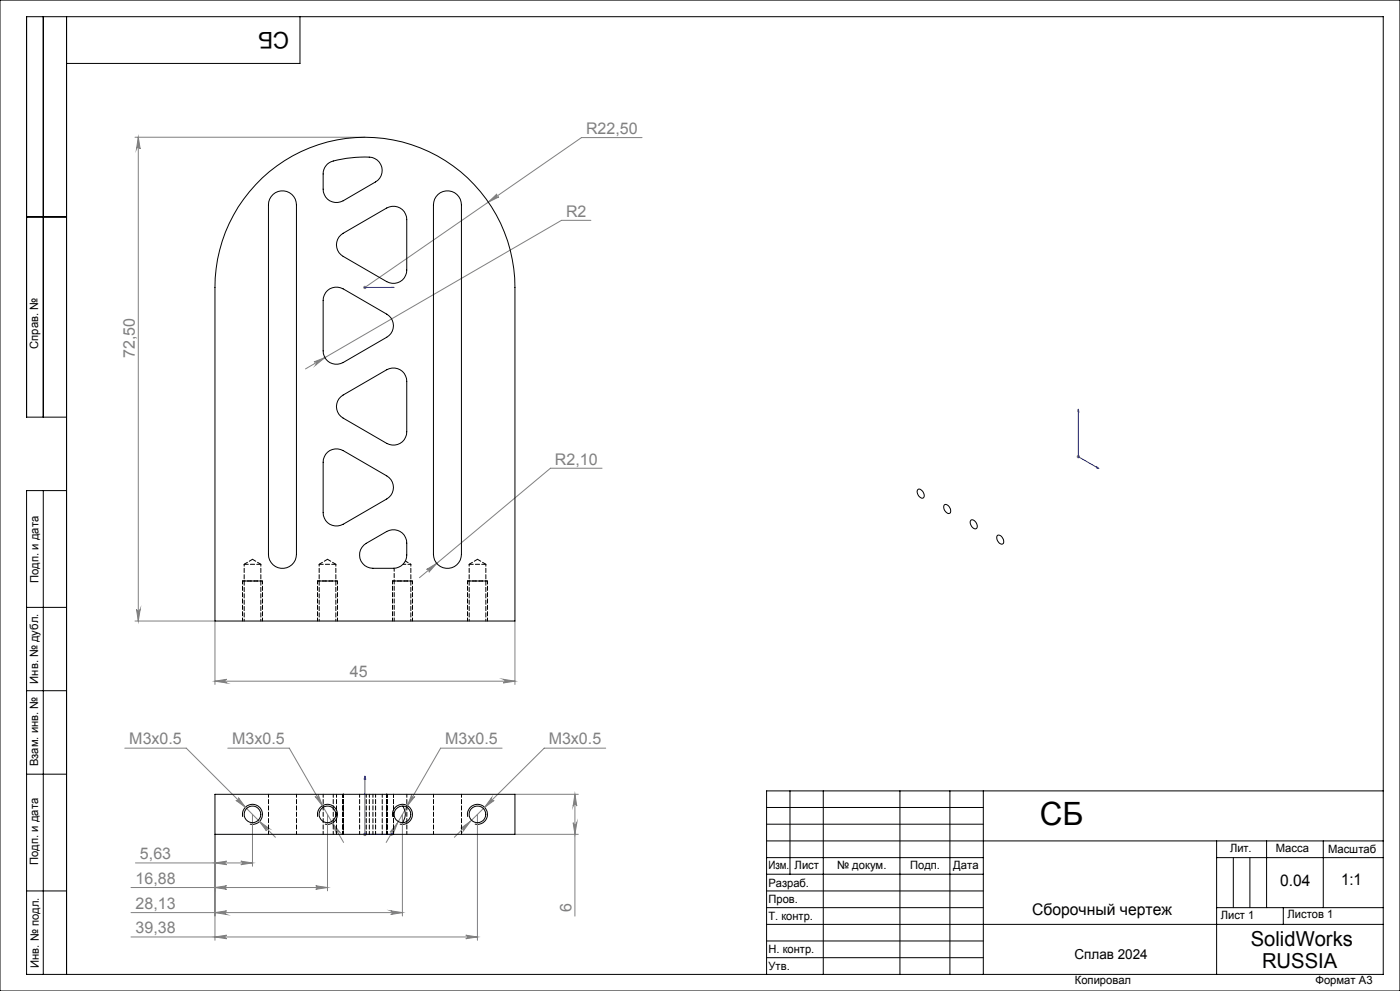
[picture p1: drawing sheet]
<svg xmlns="http://www.w3.org/2000/svg" width="420mm" height="297mm" viewBox="0 0 420 297" stroke-linecap="round" stroke-linejoin="round" font-family="sans-serif">
<g fill="none" stroke="#000" stroke-width=".3">
<path d="M0 0h420v297h-420zM13 5v120M20 5v287M90 5v14h-70M8 65h12M20 125h-12v-120h407v287h-407v-145h12M13 147v145M275.3 146.8a1.11 1.11 0 0 1 1.7 .8 .9 .9 0 0 1 .3 1.1 .9 .9 0 0 1-1 .5 2.06 2.06 0 0 1-1-2.4zM283.4 151.3a1.7 1.7 0 0 1 1.5 2.5 1.73 1.73 0 0 1-1.5-2.5zM291.3 155.9a1.72 1.72 0 0 1 1.6 2.5 1.7 1.7 0 0 1-1.6-2.5zM299.3 160.4a1.72 1.72 0 0 1 1.5 2.6 1.73 1.73 0 0 1-1.5-2.6zM8 182h12"/>
<path d="M8 207h12M8 232h12M237 237v25M247 237v55M270 237v55M285 237v55M295 237v55M415 237h-185v55M72.8 244.8a3 3 0 0 1 2.7-3.7 3 3 0 0 1 3.2 3.3 3 3 0 0 1-3.7 2.6M95.3 244.8a3 3 0 0 1 2.7-3.7 3 3 0 0 1 3.2 3.2 3 3 0 0 1-3.7 2.7M117.8 244.8a3 3 0 0 1 2.7-3.7 3 3 0 0 1 3.2 3.3 3 3 0 0 1-3.8 2.6M140.3 244.8a3 3 0 0 1 2.7-3.7 3 3 0 0 1 3.2 3.3 3 3 0 0 1-3.7 2.6"/>
<path d="M230 257h65M230 242h65M230 247h65M230 252h185M365 252v40M365 257h50M370 257v15M375 257v15M380 252v20M397 252v20M8 267h12M230 262h65"/>
<path d="M230 267h65M230 272h65M230 277h185M365 272h50M385 272v5M230 282h65M230 287h65"/>
</g>
<path d="M72.8 174.1h6M95.3 174.1h6M117.8 174.1h6M140.3 174.1h6" fill="none" stroke="#000" stroke-width=".3" stroke-dasharray="1.3 .6" stroke-dashoffset=".5" stroke-linecap="butt"/>
<path d="M73.3 174.1h5M95.8 174.1h5M118.3 174.1h5M140.8 174.1h5" fill="none" stroke="#000" stroke-width=".3" stroke-dasharray="1.3 .6" stroke-dashoffset=".1" stroke-linecap="butt"/>
<path d="M109.3 86.1h.4zM109.5 86.1h.1M109.5 86.1h8.7M118.2 86.1h-.9h.9M323.5 122.6v14.3l6.2 3.5M323.5 122.6l.1 .8-.2-.2zM329 139.9l.7 .5-.7-.1zM109.5 232.6v17.4h8.7M109.5 232.6l.2 .9h-.4zM117.3 249.8l.9 .2-.9 .3z" fill="none" stroke="#00f" stroke-width=".3"/>
<g fill="none" stroke="#808080" stroke-width=".3">
<path d="M40.5 41.1h69M41.5 41.1l.6 3.5a.55 .55 0 0 0-.6-.5 .55 .55 0 0 0-.5 .5zM41.5 41.1v145M192.6 41.2h-18.2l-64.9 44.9M146.5 60.6l2.6-2.5a.53 .53 0 0 0-.1 .8 .53 .53 0 0 0 .7 .1zM177.3 66h-8.8l-76.8 44.6M109 86.1h1M109.1 85.8l.7 .7M109.5 85.7v.9M109.8 85.8l-.7 .7M94.2 108.5l3.3-1.3-2.8 2.2a.53 .53 0 0 0 .2-.7 .53 .53 0 0 0-.7-.2zM323 136.9h1"/>
<path d="M323.1 136.5l.7 .7M323.5 136.4v1M323.8 136.5l-.7 .7M180.6 140.3h-15.5l-39.3 32.8M128 170.7l3-1.9-2.3 2.7a.53 .53 0 0 0 0-.8 .53 .53 0 0 0-.7 0zM40.5 186.1l24 .1v18.9M41 182.6a.55 .55 0 0 0 .5 .6 .55 .55 0 0 0 .6-.6l-.6 3.5zM154.5 186.2v18.9M64.5 204.1l3.5-.5a.55 .55 0 0 0-.5 .5 .55 .55 0 0 0 .5 .6zM64.5 204.1h90M151 203.6l3.5 .5-3.5 .6a.55 .55 0 0 0 .5-.6 .55 .55 0 0 0-.5-.5zM37.4 224.2h18.5l26.7 26.7"/>
<path d="M68.3 224.2h18.5l16.3 28.3M71.5 239.1l2.1 2.8-2.8-2a.54 .54 0 0 0 .7-.1 .54 .54 0 0 0 0-.7zM94.5 238.7a.55 .55 0 0 0 .7 .2 .55 .55 0 0 0 .3-.7l1.2 3.3zM123.5 238.2a.55 .55 0 0 0 .2 .7 .55 .55 0 0 0 .8-.2l-2.3 2.8zM147.5 239.1a.55 .55 0 0 0 0 .8 .55 .55 0 0 0 .7 0l-2.8 2.1zM150.6 224.2h-18.4l-16.3 28.3M154.5 238.1h19M172.5 238.1l.5 3.5a.55 .55 0 0 0-.5-.6 .55 .55 0 0 0-.6 .6zM172.5 238.1v36.5M181.7 224.2h-18.4l-27 26.7M40.6 258.6h35.1M64.5 250.1v31.7"/>
<path d="M64.5 258.6l3.5-.5a.53 .53 0 0 0-.5 .5 .53 .53 0 0 0 .5 .5zM72.2 258.1l3.5 .5-3.5 .5a.53 .53 0 0 0 .6-.5 .53 .53 0 0 0-.6-.5zM75.7 244.1v15.5M77.9 246.2l2.8 2.1a.54 .54 0 0 0-.7 0 .54 .54 0 0 0-.1 .7zM98.2 244.1v22.9M99.7 246.7l2.3 2.7a.55 .55 0 0 0-.8-.2 .55 .55 0 0 0-.2 .8zM109 250h1M109.1 249.7l.7 .7M109.5 249.6v1M109.8 249.7l-.7 .7M119.2 246.7l-1.3 3.3a.54 .54 0 0 0-.2-.8 .54 .54 0 0 0-.7 .2zM120.7 244.1v30.4"/>
<path d="M138.3 248.2l2.8-2-2.1 2.8a.54 .54 0 0 0 0-.7 .54 .54 0 0 0-.7-.1zM143.2 244.1v37.7M154.5 250h19M171.9 246.6a.55 .55 0 0 0 .6 .5 .55 .55 0 0 0 .5-.5l-.5 3.4zM39.3 266h58.9M39.3 273.5h81.4M64.5 266l3.5-.5a.53 .53 0 0 0-.5 .5 .53 .53 0 0 0 .5 .5zM64.5 273.5l3.5-.5a.55 .55 0 0 0-.5 .5 .55 .55 0 0 0 .5 .6zM94.7 265.5l3.5 .5-3.5 .5a.53 .53 0 0 0 .6-.5 .53 .53 0 0 0-.6-.5zM117.2 273l3.5 .5-3.5 .6a.55 .55 0 0 0 .5-.6 .55 .55 0 0 0-.5-.5zM39.3 280.8h103.9M64.5 280.8l3.5-.5a.53 .53 0 0 0-.5 .5 .53 .53 0 0 0 .5 .5z"/>
<path d="M139.7 280.3l3.5 .5-3.5 .5a.53 .53 0 0 0 .5-.5 .53 .53 0 0 0-.5-.5z"/>
</g>
<path d="M72.8 174.1v12M95.3 174.1v12M117.8 174.1v12M140.3 174.1v12M78.8 186.1v-12M101.3 186.1v-12M123.8 186.1v-12M146.3 186.1v-12" fill="none" stroke="#000" stroke-width=".3" stroke-dasharray="1.3 .6" stroke-dashoffset=".3"/>
<path d="M72.8 174.1h.1M73.3 174.1h.1M95.3 174.1h.1M95.8 174.1h.1M117.8 174.1h.1M118.3 174.1h.1M140.3 174.1h.1M140.8 174.1h.1" fill="none" stroke="#000" stroke-width=".3" stroke-dasharray="1.3 .6"/>
<g fill="#00f">
<path d="M117.3 86.1h.9zM109.3 86.1h.4z"/>
<path d="M117.3 249.8l.9 .2-.9 .3zM109.5 232.6l.2 .9h-.4zM329 139.9l.7 .5-.7-.1zM323.5 122.6l.1 .8-.2-.2z"/>
</g>
<g fill="#808080">
<path d="M128 170.7a.53 .53 0 0 1 .7 0 .53 .53 0 0 1 0 .8l2.3-2.7zM146.5 60.6l3.2-1.6a.53 .53 0 0 1-.7-.1 .53 .53 0 0 1 .1-.8zM94.2 108.5a.53 .53 0 0 1 .7 .2 .53 .53 0 0 1-.2 .7l2.8-2.2zM77.9 246.2l2 2.8a.54 .54 0 0 1 .1-.7 .54 .54 0 0 1 .7 0zM71.5 239.1a.54 .54 0 0 1 0 .7 .54 .54 0 0 1-.7 .1l2.8 2zM99.7 246.7l1.3 3.3a.56 .56 0 0 1 .2-.7 .56 .56 0 0 1 .8 .1zM94.5 238.7l2.2 2.8-1.2-3.3a.55 .55 0 0 1-.3 .7 .55 .55 0 0 1-.7-.2zM119.2 246.7l-2.2 2.7a.54 .54 0 0 1 .7-.2 .54 .54 0 0 1 .2 .8zM123.5 238.2l-1.3 3.3 2.3-2.8a.55 .55 0 0 1-.8 .2 .55 .55 0 0 1-.2-.7zM138.3 248.2a.54 .54 0 0 1 .7 .1 .54 .54 0 0 1 0 .7l2.1-2.8zM147.5 239.1l-2.1 2.9 2.8-2.1a.55 .55 0 0 1-.7 0 .55 .55 0 0 1 0-.8zM64.5 258.6l3.5-.5a.53 .53 0 0 0-.5 .5 .53 .53 0 0 0 .5 .5zM72.2 258.1l3.5 .5-3.5 .5a.53 .53 0 0 0 .6-.5 .53 .53 0 0 0-.6-.5zM64.5 266l3.5-.5a.53 .53 0 0 0-.5 .5 .53 .53 0 0 0 .5 .5zM94.7 265.5l3.5 .5-3.5 .5a.53 .53 0 0 0 .6-.5 .53 .53 0 0 0-.6-.5zM64.5 273.5l3.5-.5a.55 .55 0 0 0-.5 .5 .55 .55 0 0 0 .5 .6zM117.2 273l3.5 .5-3.5 .6a.55 .55 0 0 0 .5-.6 .55 .55 0 0 0-.5-.5zM64.5 280.8l3.5-.5a.53 .53 0 0 0-.5 .5 .53 .53 0 0 0 .5 .5zM139.7 280.3l3.5 .5-3.5 .5a.53 .53 0 0 0 .5-.5 .53 .53 0 0 0-.5-.5z"/>
<path d="M64.5 204.1l3.5-.5a.55 .55 0 0 0-.5 .5 .55 .55 0 0 0 .5 .6zM151 203.6l3.5 .5-3.5 .6a.55 .55 0 0 0 .5-.6 .55 .55 0 0 0-.5-.5z"/>
<path d="M41 182.6a.55 .55 0 0 0 .5 .6 .55 .55 0 0 0 .6-.6l-.6 3.5zM41.5 41.1l.6 3.5a.55 .55 0 0 0-.6-.5 .55 .55 0 0 0-.5 .5zM171.9 246.6a.55 .55 0 0 0 .6 .5 .55 .55 0 0 0 .5-.5l-.5 3.4zM172.5 238.1l.5 3.5a.55 .55 0 0 0-.5-.6 .55 .55 0 0 0-.6 .6z"/>
</g>
<g fill="none" stroke="#000" stroke-width=".3">
<path d="M78.7 53.3a45 45 0 0 1 48.6-8.5 45 45 0 0 1 27.2 41.3v100h-90v-100a44.8 44.8 0 0 1 14.2-32.8zM81.9 58.3a4.2 4.2 0 0 1 4.5-.8 4.2 4.2 0 0 1 2.5 3.9v104.8a4.2 4.2 0 0 1-4.2 4.1 4.2 4.2 0 0 1-4.2-4.1v-104.8a4.1 4.1 0 0 1 1.4-3.1zM98.2 49.2a10.9 10.9 0 0 1 5.8-1.8l4.1-.3a7.5 7.5 0 0 1 5.1 .9 4 4 0 0 1-.6 6.5l-9.7 5.7a4 4 0 0 1-6-3.5l.1-5.2 .4-1.3zM131.4 58.3a4.2 4.2 0 0 1 4.5-.8 4.2 4.2 0 0 1 2.5 3.9v104.8a4.2 4.2 0 0 1-4.2 4.1 4.2 4.2 0 0 1-4.2-4.1v-104.8a4.1 4.1 0 0 1 1.4-3.1zM102.3 70.4l13.7-8.1a4 4 0 0 1 6 3.5v15.1a4 4 0 0 1-6 3.5l-13.1-7.6a4 4 0 0 1-.6-6.4zM98.2 87.1a4.1 4.1 0 0 1 4.7-.5l13.1 7.6a4 4 0 0 1 0 6.9l-13.1 7.6a4 4 0 0 1-6-3.5v-15.1a4.3 4.3 0 0 1 1.3-3zM102.3 118.9l13.7-8.1a4 4 0 0 1 6 3.5v15.1a4 4 0 0 1-6 3.5l-13.1-7.6a4 4 0 0 1-.6-6.4zM98.2 135.5a4.1 4.1 0 0 1 4.7-.5l13.1 7.6a4 4 0 0 1 0 6.9l-13.1 7.6a4 4 0 0 1-6-3.5v-15.1a4.3 4.3 0 0 1 1.3-3zM109.1 163.4l6.9-4.1a4 4 0 0 1 6 3.5 7.9 7.9 0 0 1-.6 5.8 4 4 0 0 1-3.4 1.7h-6.1a4 4 0 0 1-3.8-2.5 4 4 0 0 1 1-4.4zM64.5 238.1h90v11.9h-90zM120.9 241.6l.3 .6a4.3 4.3 0 0 1-.3 4.4"/>
<circle cx="75.7" cy="244.1" r="2.5"/>
<circle cx="98.2" cy="244.1" r="2.49"/>
<circle cx="120.7" cy="244.1" r="2.49"/>
<circle cx="143.2" cy="244.1" r="2.5"/>
</g>
<path d="M78.3 169.1h-5M100.8 169.1h-5M145.8 169.1h-5" fill="none" stroke="#000" stroke-width=".3" stroke-dasharray="1.3 .6"/>
<path d="M123.3 169.1h-2.4" fill="none" stroke="#000" stroke-width=".3" stroke-dasharray="1.3 .6" stroke-dashoffset=".4"/>
<path d="M73.3 169.1v17M95.8 169.1v17M140.8 169.1v17M78.3 186.1v-17M100.8 186.1v-17M123.3 186.1v-17M145.8 186.1v-17" fill="none" stroke="#000" stroke-width=".3" stroke-dasharray="1.3 .6" stroke-dashoffset=".7"/>
<g fill="none" stroke="#000" stroke-width=".3" stroke-dasharray="1.3 .6" stroke-dashoffset=".3">
<path d="M118.3 170.3v15.8M97 238v12M100 238v12M101 238v12M103 238v12M107.9 238v12M109.9 238v12M112.7 238v12M116.1 238v12M118.1 238v12M80.6 250v-12M89 250v-12"/>
<path d="M103 250v-12M110.8 250v-12M111.9 250v-12M114.7 250v-12M116.1 250v-12M118.1 250v-12M122.1 250v-12M130.1 250v-12M138.5 250v-12"/>
</g>
<path d="M75.8 167.6l-2.5 1.5M78.3 169.1l-2.5-1.5M98.3 167.6l-2.5 1.5M100.8 169.1l-2.5-1.5M143.3 167.6l-2.5 1.5M145.8 169.1l-2.5-1.5" fill="none" stroke="#000" stroke-width=".3" stroke-dasharray="1.3 .6" stroke-dashoffset=".1"/>
<path d="M123.3 169.1l-1.7-1" fill="none" stroke="#000" stroke-width=".3" stroke-dasharray="1.3 .6" stroke-dashoffset="1"/>
<text font-size="9.6" x="311.9" y="247.3">СБ</text>
<text font-size="6.9" x="86.8" y="9.5" transform="rotate(-180 86.8 9.5)">СБ</text>
<g font-size="6.2">
<text x="375.2" y="283.5">SolidWorks</text>
<text x="378.6" y="290">RUSSIA</text>
</g>
<g font-size="4.8" fill="#808080">
<text x="175.8" y="40.1">R22,50</text>
<text x="169.8" y="64.9">R2</text>
<text x="40.4" y="107.4" transform="rotate(-90 40.4 107.4)">72,50</text>
<text x="166.5" y="139.2">R2,10</text>
<text x="105" y="203">45</text>
<text x="38.8" y="223.1">M3x0.5</text>
<text x="69.7" y="223.1">M3x0.5</text>
<text x="133.5" y="223.1">M3x0.5</text>
<text x="164.6" y="223.1">M3x0.5</text>
<text x="42" y="257.5">5,63</text>
<text x="40.7" y="264.9">16,88</text>
<text x="40.7" y="272.4">28,13</text>
<text x="171.4" y="273.2" transform="rotate(-90 171.4 273.2)">6</text>
<text x="40.7" y="279.7">39,38</text>
</g>
<g font-size="4.8">
<text x="384" y="265.6">0.04</text>
<text x="402.3" y="265.3">1:1</text>
<text x="309.6" y="274.1">Сборочный чертеж</text>
</g>
<text font-size="4.1" x="322.4" y="287.3">Сплав 2024</text>
<g font-size="3.4">
<text x="11.5" y="104.5" transform="rotate(-90 11.5 104.5)">Справ. №</text>
<text x="11.6" y="174.7" transform="rotate(-90 11.6 174.7)">Подп. и дата</text>
<text x="11.4" y="204.9" transform="rotate(-90 11.4 204.9)">Инв. № дубл.</text>
<text x="11.4" y="229.6" transform="rotate(-90 11.4 229.6)">Взам. инв. №</text>
<text x="369" y="255.5">Лит.</text>
<text x="382.8" y="255.5">Масса</text>
<text x="398.4" y="255.6">Масштаб</text>
<text x="11.4" y="259.2" transform="rotate(-90 11.4 259.2)">Подп. и дата</text>
<text x="230.5" y="260.5">Изм.</text>
<text x="238.4" y="260.4">Лист</text>
<text x="251.1" y="260.4">№ докум.</text>
<text x="273" y="260.4">Подп.</text>
<text x="286" y="260.4">Дата</text>
<text x="230.5" y="265.7">Разраб.</text>
<text x="230.5" y="275.7">Т. контр.</text>
<text x="230.6" y="270.7">Пров.</text>
<text x="366.2" y="275.3">Лист 1</text>
<text x="386.3" y="275.2">Листов 1</text>
<text x="230.6" y="285.7">Н. контр.</text>
<text x="11.6" y="290" transform="rotate(-90 11.6 290)">Инв. № подл.</text>
<text x="230.6" y="290.7">Утв.</text>
<text x="322.5" y="295">Копировал</text>
<text x="394.6" y="295">Формат А3</text>
</g>
</svg>
